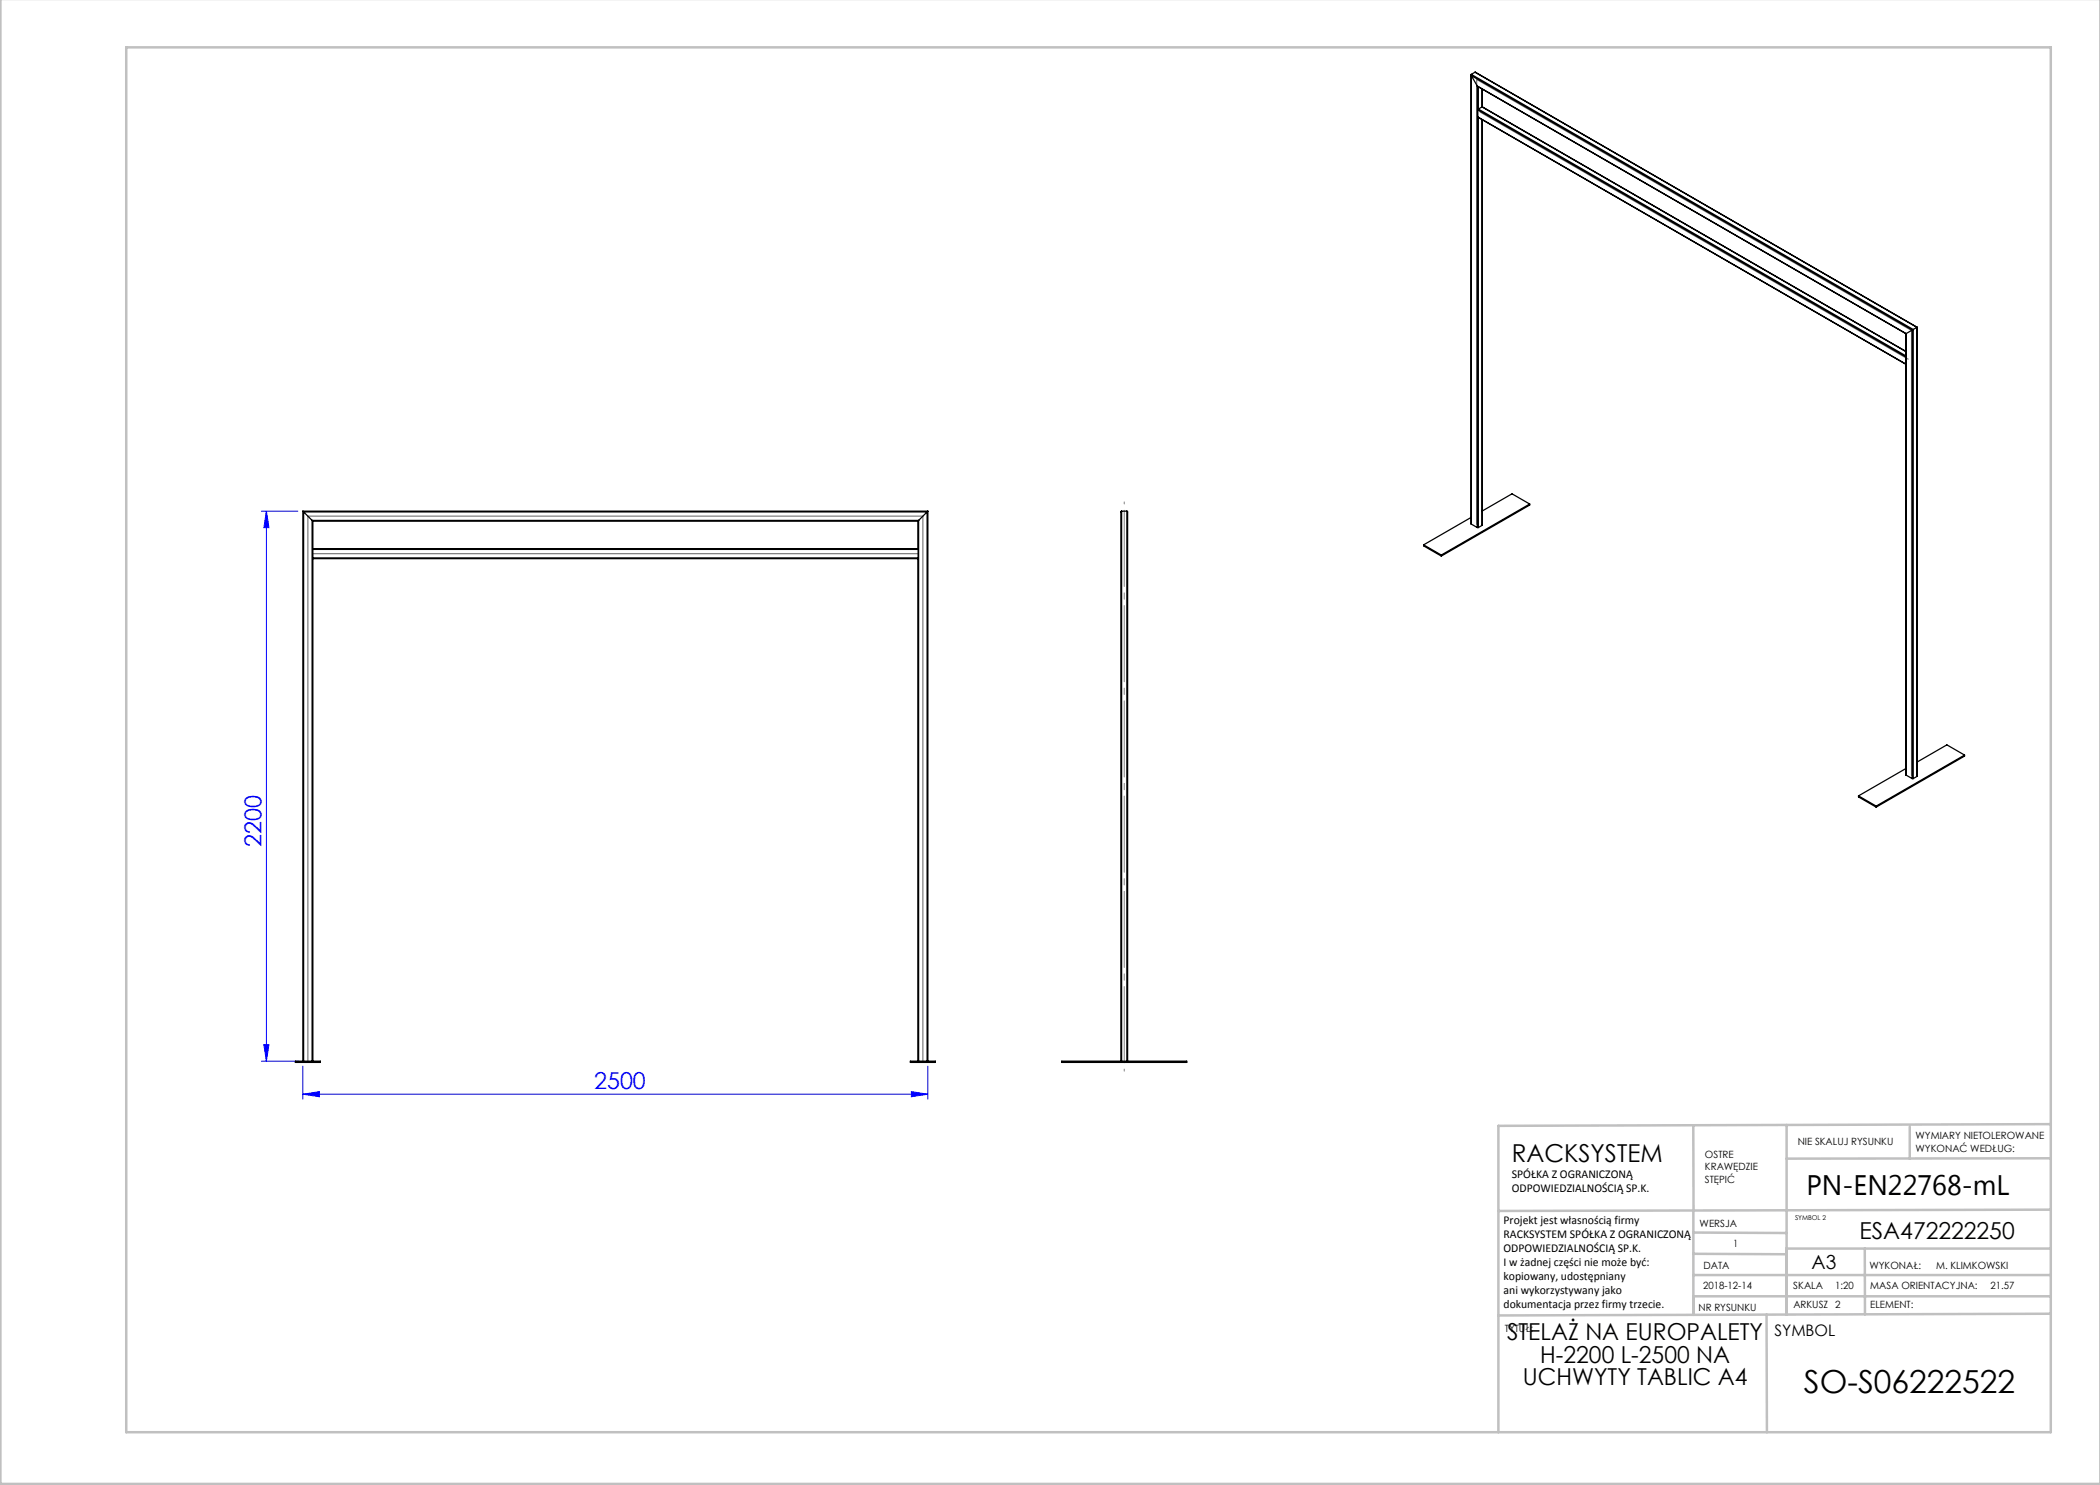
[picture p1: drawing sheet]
<svg xmlns="http://www.w3.org/2000/svg" width="420mm" height="297mm" viewBox="0 0 420 297" stroke-linecap="round" stroke-linejoin="round" font-family="sans-serif">
<path d="M52.3 102.2h7.3M53.3 102.2l.5 3.3h-1zM53.3 102.2v110M52.3 212.2h7.4M52.8 208.9h1l-.5 3.3zM60.6 218.8l3.3-.5v1zM60.6 213.2v6.6M60.6 218.8h125M182.3 218.3l3.3 .5-3.3 .5zM185.6 213.2v6.6" fill="none" stroke="#00f" stroke-width=".2"/>
<path d="M224.8 214.2v-113.8" fill="none" stroke="#808080" stroke-width=".2" stroke-dasharray="15.2 1.3 1.3 1.3" stroke-dashoffset="-1.7"/>
<g fill="none" stroke="#c0c0c0" stroke-width=".5">
<path d="M.1 -.1v296.9h419.9M25.2 9.5h385v276.9h-385zM338.7 225.2v16.9M357.3 225v37.9M382 225.4v6.3M410.1 224.8l-110.4 .4v61.2M410.1 231.7h-52.8M338.7 259.3h71.5M338.7 255h71.5M338.7 250.8l18.6 .1M338.7 246.5l18.6 .1M338.7 242.1v20.9"/>
<path d="M373 249.7v13.2M410.1 241.9l-110.4 .3M410.2 249.7h-52.9v13.2M353.3 262.9l.1 23.5M410.2 262.7l-110.5 .4"/>
</g>
<path d="M296 22.4l85.6 49.4M62.6 110.7h121M295.3 104.9v-89l87 50.2v89M61.6 212.2v-109h123v109" fill="none" stroke="#808080" stroke-width=".25"/>
<g fill="#00f">
<path d="M60.6 218.8l3.3-.5v1zM182.3 218.3l3.3 .5-3.3 .5z"/>
<path d="M52.8 208.9h1l-.5 3.3zM53.3 102.2l.5 3.3h-1z"/>
</g>
<g fill="none" stroke="#000" stroke-width=".25">
<path d="M294.2 15l.1 89.8M294.3 14.9v.2M294.3 14.9l88.3 51M294.3 15.1l88.1 50.9M294.3 15.1l1.2 2.1M294.3 15.1v89.7M295 14.4l88.4 51M295 14.4l88.4 51.1M295 14.4l-.7 .5M295.5 17.2l85.7 49.5M295.5 17.2v88.3M295.7 17.4v4.4"/>
<path d="M296.4 17.8v3.6M296.5 17.8v3.6M295.6 23.4l85.6 49.5M295.6 22l85.6 49.4M295.6 23.4l85.6 49.4M295.6 22v1.4M295.7 21.8l-.1 .2M295.7 21.8l85.5 49.4M295.7 23.5v82M296.4 21.4l84.8 48.9M296.4 21.4l-.7 .4M296.4 23.9v81.2"/>
<path d="M296.5 24l-.1 81.1M381.2 72.8v.1M381.2 71.4v1.4M381.2 66.7v4.7M381.2 72.9v82.1M381.2 66.7h.1M381.2 66.7v88.3M382.4 66v89.7M382.4 66l-1.2 .7M382.6 65.9l-.2 .1M382.6 65.9v89.8M383.4 65.5v89.8"/>
<path d="M383.4 65.5l-.8 .4M383.4 65.4v89.9M383.4 65.4v.1M60.6 102.2l.1 .2M60.6 102.2h125M60.6 102.2v110M60.7 102.4h124.7M60.7 102.4v109.8M60.7 102.4l1.7 1.7M62.4 104.1l.2 .1M62.4 104.1v108.1M62.4 104.1h121.3"/>
<path d="M62.6 111.6v.1M62.6 109.7v.2M62.6 111.7h121v100.5M62.6 109.9h121M62.6 104.2v5.5M62.6 109.9v1.7M62.6 111.7v100.5M62.6 104.2h121M183.6 104.2v5.5h-121M183.6 109.8v.1M183.6 109.9v1.7h-121M183.7 104.1l-.1 .1"/>
<path d="M183.7 104.1v108.1M185.4 102.4v109.8M185.4 102.4l-1.7 1.7M185.6 102.2l-.2 .2M185.6 102.2v110M224.3 102.2l-.1 .2v109.8M224.3 102.2h1.1M224.3 102.2v110M225.4 102.2l.1 .2v109.8M225.4 102.2v110M284.7 109l3.6 2M284.7 109v.2l3.6 2"/>
<path d="M288.3 111v.2M294.2 103.5l-9.5 5.5M294.3 104.8l1.2 .7M295.5 105.5h.2M296.4 105.1l-.7 .4M305.9 100.8v.2l-17.6 10.2M305.9 100.8l-17.6 10.2M305.9 100.8l-3.5-2-5.9 3.4M371.7 159.2v.2l3.5 2M371.7 159.2l3.5 2M381.2 153.7l-9.5 5.5M381.2 155l1.2 .7"/>
<path d="M382.4 155.7h.2M383.4 155.3l-.8 .4M392.9 151l-17.7 10.2M392.9 151l-3.5-2-6 3.4M392.9 151v.2l-17.7 10.2M375.2 161.2v.2M59.1 212.2h5v.3h-5zM182.1 212.2h5v.3h-5zM212.3 212.2h25v.3h-25z"/>
</g>
<text font-size="6.3" x="360.8" y="278.5">SO-S06222522</text>
<text font-size="5.6" x="361.3" y="239.1">PN-EN22768-mL</text>
<text font-size="4.9" x="302.4" y="232.4">RACKSYSTEM</text>
<g font-size="4.7" fill="#00f">
<text x="52.3" y="169.3" transform="rotate(-90 52.3 169.3)">2200</text>
<text x="118.8" y="217.8">2500</text>
</g>
<g font-size="4.7">
<text x="371.9" y="247.8">ESA472222250</text>
<text x="301.4" y="268.1">STELAŻ NA EUROPALETY</text>
<text x="308.1" y="272.6">H-2200 L-2500 NA</text>
<text x="304.5" y="277.1">UCHWYTY TABLIC A4</text>
</g>
<text font-size="3.9" x="362.3" y="253.8">A3</text>
<text font-size="3.2" x="354.9" y="267.2">SYMBOL</text>
<g font-size="2.4">
<text x="302.4" y="235.6">SPÓŁKA Z OGRANICZONĄ</text>
<text x="302.4" y="238.4">ODPOWIEDZIALNOŚCIĄ SP.K.</text>
<text x="300.7" y="244.7">Projekt jest własnością firmy</text>
<text x="300.7" y="247.5">RACKSYSTEM SPÓŁKA Z OGRANICZONĄ</text>
<text x="300.7" y="250.3">ODPOWIEDZIALNOŚCIĄ SP.K.</text>
<text x="300.7" y="253.1">I w żadnej części nie może być:</text>
<text x="300.7" y="256">kopiowany, udostępniany</text>
<text x="300.7" y="258.8">ani wykorzystywany jako</text>
<text x="300.7" y="261.6">dokumentacja przez firmy trzecie.</text>
</g>
<g font-size="2">
<text x="383.1" y="227.9">WYMIARY NIETOLEROWANE</text>
<text x="341" y="231.6">OSTRE</text>
<text x="359.5" y="228.9">NIE SKALUJ RYSUNKU</text>
<text x="383.1" y="230.4">WYKONAĆ WEDŁUG:</text>
<text x="341" y="234.1">KRAWĘDZIE</text>
<text x="341" y="236.6">STĘPIĆ</text>
<text x="339.9" y="245.4">WERSJA</text>
<text x="346.6" y="249.5">1</text>
<text x="340.6" y="257.7">2018-12-14</text>
<text x="340.7" y="253.8">DATA</text>
<text x="358.7" y="257.7">SKALA</text>
<text x="367" y="257.7">1:20</text>
<text x="373.9" y="253.8">WYKONAŁ:</text>
<text x="374.1" y="257.7">MASA ORIENTACYJNA:</text>
<text x="387.2" y="253.8">M. KLIMKOWSKI</text>
<text x="398.1" y="257.7">21.57</text>
<text x="339.7" y="262.3">NR RYSUNKU</text>
<text x="358.7" y="261.7">ARKUSZ 2</text>
<text x="374.1" y="261.7">ELEMENT:</text>
<text x="301" y="266.4">TYTUŁ:</text>
</g>
<text font-size="1.3" x="359" y="244">SYMBOL 2</text>
</svg>
